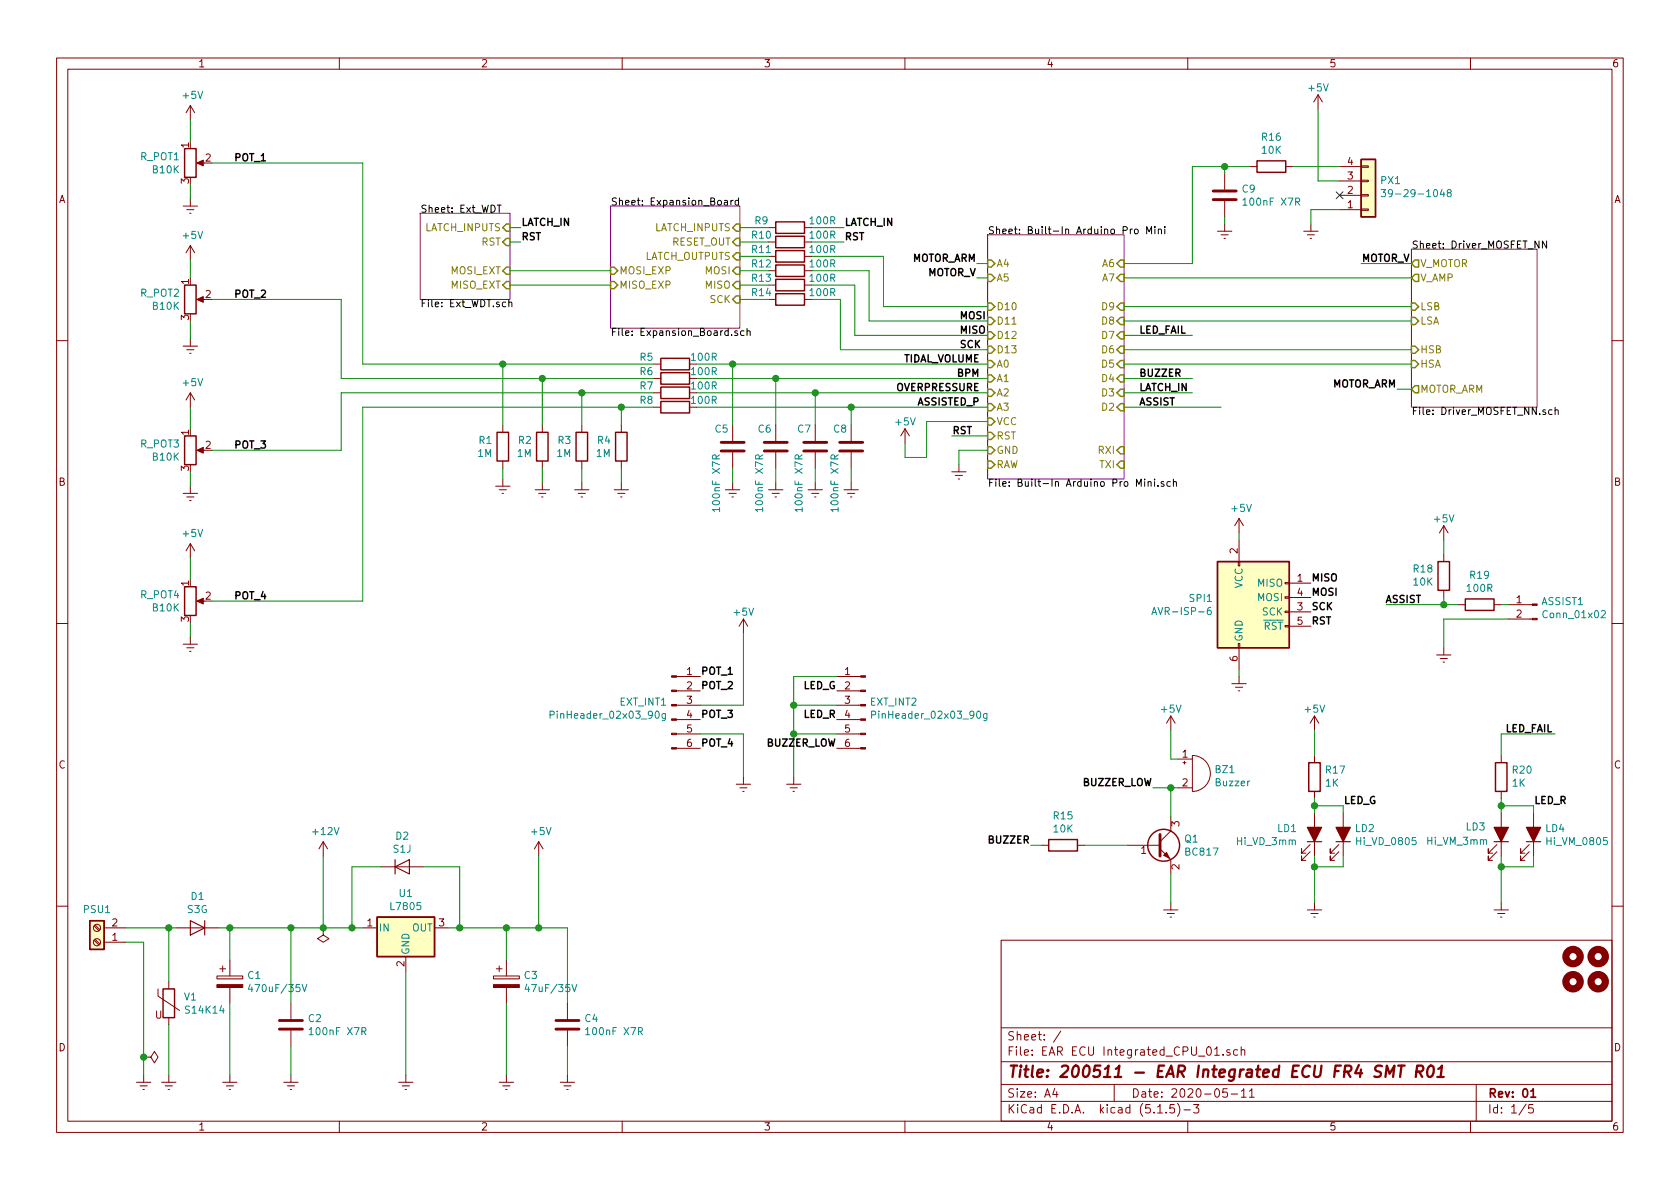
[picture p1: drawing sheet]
EESchema Schematic File Version 4
EELAYER 30 0
EELAYER END
$Descr A4 11693 8268
encoding utf-8
Sheet 1 5
Title "200511 - EAR Integrated ECU FR4 SMT R01"
Date "2020-05-11"
Rev "01"
Comp ""
Comment1 ""
Comment2 ""
Comment3 ""
Comment4 ""
$EndDescr
$Comp
L power:GNDREF #PWR031
U 1 1
P 6675 3225
F 0 "#PWR031" H 6675 2975 50  0001 C CNN
F 1 "GNDREF" H 6680 3052 50  0001 C CNN
F 2 "" H 6675 3225 50  0001 C CNN
F 3 "" H 6675 3225 50  0001 C CNN
	1    6675 3225
	1    0    0    -1  
$EndComp
Wire Wire Line
	6675 3225 6675 3125
$Comp
L Device:R R20
U 1 1
P 10450 5400
F 0 "R20" H 10380 5354 50  0000 R CNN
F 1 "1K" H 10380 5445 50  0000 R CNN
F 2 "Resistor_SMD:R_0805_2012Metric" V 10380 5400 50  0001 C CNN
F 3 "~" H 10450 5400 50  0001 C CNN
	1    10450 5400
	-1   0    0    1   
$EndComp
$Comp
L power:GNDREF #PWR043
U 1 1
P 10450 6275
F 0 "#PWR043" H 10450 6025 50  0001 C CNN
F 1 "GNDREF" H 10455 6102 50  0001 C CNN
F 2 "" H 10450 6275 50  0001 C CNN
F 3 "" H 10450 6275 50  0001 C CNN
	1    10450 6275
	1    0    0    -1  
$EndComp
$Comp
L Device:LED_ALT LD1
U 1 1
P 9150 5800
F 0 "LD1" V 9189 5682 50  0000 R CNN
F 1 "Hi_VD_3mm" V 9098 5682 50  0000 R CNN
F 2 "LED_THT:LED_D3.0mm_Clear" H 9150 5800 50  0001 C CNN
F 3 "~" H 9150 5800 50  0001 C CNN
	1    9150 5800
	0    1    -1   0   
$EndComp
$Comp
L power:GNDREF #PWR039
U 1 1
P 9150 6275
F 0 "#PWR039" H 9150 6025 50  0001 C CNN
F 1 "GNDREF" H 9155 6102 50  0001 C CNN
F 2 "" H 9150 6275 50  0001 C CNN
F 3 "" H 9150 6275 50  0001 C CNN
	1    9150 6275
	1    0    0    -1  
$EndComp
Wire Wire Line
	9150 5650 9150 5600
Wire Wire Line
	9150 6275 9150 6025
Wire Wire Line
	10450 5100 10450 5250
$Comp
L power:+5V #PWR038
U 1 1
P 9150 5075
F 0 "#PWR038" H 9150 4925 50  0001 C CNN
F 1 "+5V" H 9150 5225 50  0000 C CNN
F 2 "" H 9150 5075 50  0001 C CNN
F 3 "" H 9150 5075 50  0001 C CNN
	1    9150 5075
	1    0    0    -1  
$EndComp
Wire Wire Line
	9150 5075 9150 5250
$Comp
L Device:R R16
U 1 1
P 8850 1150
F 0 "R16" V 8643 1150 50  0000 C CNN
F 1 "10K" V 8734 1150 50  0000 C CNN
F 2 "Resistor_SMD:R_0805_2012Metric" V 8780 1150 50  0001 C CNN
F 3 "~" H 8850 1150 50  0001 C CNN
	1    8850 1150
	0    1    1    0   
$EndComp
Wire Wire Line
	8700 1150 8525 1150
$Comp
L power:+5V #PWR040
U 1 1
P 9175 750
F 0 "#PWR040" H 9175 600 50  0001 C CNN
F 1 "+5V" H 9175 900 50  0000 C CNN
F 2 "" H 9175 750 50  0001 C CNN
F 3 "" H 9175 750 50  0001 C CNN
	1    9175 750 
	1    0    0    -1  
$EndComp
$Comp
L power:GNDREF #PWR037
U 1 1
P 9125 1550
F 0 "#PWR037" H 9125 1300 50  0001 C CNN
F 1 "GNDREF" H 9130 1377 50  0001 C CNN
F 2 "" H 9125 1550 50  0001 C CNN
F 3 "" H 9125 1550 50  0001 C CNN
	1    9125 1550
	1    0    0    -1  
$EndComp
$Comp
L Device:Buzzer BZ1
U 1 1
P 8300 5375
F 0 "BZ1" H 8452 5404 50  0000 L CNN
F 1 "Buzzer" H 8452 5313 50  0000 L CNN
F 2 "Buzzer_Beeper:Buzzer_TDK_PS1240P02BT_D12.2mm_H6.5mm" V 8275 5475 50  0001 C CNN
F 3 "~" V 8275 5475 50  0001 C CNN
	1    8300 5375
	1    0    0    -1  
$EndComp
$Comp
L Device:R R15
U 1 1
P 7400 5875
F 0 "R15" V 7193 5875 50  0000 C CNN
F 1 "10K" V 7284 5875 50  0000 C CNN
F 2 "Resistor_SMD:R_0805_2012Metric" V 7330 5875 50  0001 C CNN
F 3 "~" H 7400 5875 50  0001 C CNN
	1    7400 5875
	0    1    1    0   
$EndComp
$Comp
L Transistor_BJT:BC817 Q1
U 1 1
P 8050 5875
F 0 "Q1" H 8241 5921 50  0000 L CNN
F 1 "BC817" H 8241 5830 50  0000 L CNN
F 2 "Package_TO_SOT_SMD:SOT-23" H 8250 5800 50  0001 L CIN
F 3 "http://www.fairchildsemi.com/ds/BC/BC817.pdf" H 8050 5875 50  0001 L CNN
	1    8050 5875
	1    0    0    -1  
$EndComp
$Comp
L power:+5V #PWR032
U 1 1
P 8150 5075
F 0 "#PWR032" H 8150 4925 50  0001 C CNN
F 1 "+5V" H 8150 5225 50  0000 C CNN
F 2 "" H 8150 5075 50  0001 C CNN
F 3 "" H 8150 5075 50  0001 C CNN
	1    8150 5075
	1    0    0    -1  
$EndComp
Wire Wire Line
	8200 5475 8150 5475
Wire Wire Line
	8150 5475 8150 5675
Wire Wire Line
	8200 5275 8150 5275
Wire Wire Line
	8150 5275 8150 5075
$Comp
L power:GNDREF #PWR033
U 1 1
P 8150 6275
F 0 "#PWR033" H 8150 6025 50  0001 C CNN
F 1 "GNDREF" H 8155 6102 50  0001 C CNN
F 2 "" H 8150 6275 50  0001 C CNN
F 3 "" H 8150 6275 50  0001 C CNN
	1    8150 6275
	1    0    0    -1  
$EndComp
Wire Wire Line
	8150 6275 8150 6075
$Comp
L Device:R R9
U 1 1
P 5500 1575
F 0 "R9" V 5450 1375 50  0000 C CNN
F 1 "100R" V 5450 1800 50  0000 C CNN
F 2 "Resistor_SMD:R_0805_2012Metric" V 5430 1575 50  0001 C CNN
F 3 "~" H 5500 1575 50  0001 C CNN
	1    5500 1575
	0    1    1    0   
$EndComp
Wire Wire Line
	5350 1575 5150 1575
Wire Wire Line
	5350 1675 5150 1675
Wire Wire Line
	5150 1775 5350 1775
Wire Wire Line
	5350 1875 5150 1875
Wire Wire Line
	5150 1975 5350 1975
Wire Wire Line
	5350 2075 5150 2075
Wire Wire Line
	5850 2425 5850 2075
Wire Wire Line
	5850 2075 5650 2075
Wire Wire Line
	5650 1975 5950 1975
Wire Wire Line
	5950 1975 5950 2325
Wire Wire Line
	6050 2225 6050 1875
Wire Wire Line
	6050 1875 5650 1875
Wire Wire Line
	5650 1775 6150 1775
Wire Wire Line
	6150 1775 6150 2125
$Comp
L EAR-ECU-Integrated_CPU_01-rescue:AVR-ISP-6-Connector-EAR-ECU-Integrated_CPU_00-rescue SPI1
U 1 1
P 8725 4250
F 0 "SPI1" H 8446 4346 50  0000 R CNN
F 1 "AVR-ISP-6" H 8446 4255 50  0000 R CNN
F 2 "Connector_PinHeader_2.54mm:PinHeader_2x03_P2.54mm_Vertical" V 8475 4300 50  0001 C CNN
F 3 " ~" H 7450 3700 50  0001 C CNN
	1    8725 4250
	1    0    0    -1  
$EndComp
$Comp
L power:+5V #PWR035
U 1 1
P 8625 3700
F 0 "#PWR035" H 8625 3550 50  0001 C CNN
F 1 "+5V" H 8640 3873 50  0000 C CNN
F 2 "" H 8625 3700 50  0001 C CNN
F 3 "" H 8625 3700 50  0001 C CNN
	1    8625 3700
	1    0    0    -1  
$EndComp
$Comp
L power:GNDREF #PWR036
U 1 1
P 8625 4700
F 0 "#PWR036" H 8625 4450 50  0001 C CNN
F 1 "GNDREF" H 8630 4527 50  0001 C CNN
F 2 "" H 8625 4700 50  0001 C CNN
F 3 "" H 8625 4700 50  0001 C CNN
	1    8625 4700
	1    0    0    -1  
$EndComp
$Comp
L Device:R_POT R_POT1
U 1 1
P 1325 1125
F 0 "R_POT1" H 1255 1171 50  0000 R CNN
F 1 "B10K" H 1255 1080 50  0000 R CNN
F 2 "Custom:PDB18_Series_Bourns" H 1325 1125 50  0001 C CNN
F 3 "~" H 1325 1125 50  0001 C CNN
	1    1325 1125
	1    0    0    -1  
$EndComp
$Comp
L Device:R R5
U 1 1
P 4700 2525
F 0 "R5" V 4650 2325 50  0000 C CNN
F 1 "100R" V 4650 2725 50  0000 C CNN
F 2 "Resistor_SMD:R_0805_2012Metric" V 4630 2525 50  0001 C CNN
F 3 "~" H 4700 2525 50  0001 C CNN
	1    4700 2525
	0    1    1    0   
$EndComp
$Comp
L Device:R R1
U 1 1
P 3500 3100
F 0 "R1" H 3431 3146 50  0000 R CNN
F 1 "1M" H 3431 3055 50  0000 R CNN
F 2 "Resistor_SMD:R_0805_2012Metric" V 3430 3100 50  0001 C CNN
F 3 "~" H 3500 3100 50  0001 C CNN
	1    3500 3100
	1    0    0    -1  
$EndComp
$Comp
L power:GNDREF #PWR021
U 1 1
P 4325 3350
F 0 "#PWR021" H 4325 3100 50  0001 C CNN
F 1 "GNDREF" H 4330 3177 50  0001 C CNN
F 2 "" H 4325 3350 50  0001 C CNN
F 3 "" H 4325 3350 50  0001 C CNN
	1    4325 3350
	1    0    0    -1  
$EndComp
$Comp
L power:GNDREF #PWR020
U 1 1
P 4050 3350
F 0 "#PWR020" H 4050 3100 50  0001 C CNN
F 1 "GNDREF" H 4055 3177 50  0001 C CNN
F 2 "" H 4050 3350 50  0001 C CNN
F 3 "" H 4050 3350 50  0001 C CNN
	1    4050 3350
	1    0    0    -1  
$EndComp
$Comp
L power:GNDREF #PWR018
U 1 1
P 3775 3350
F 0 "#PWR018" H 3775 3100 50  0001 C CNN
F 1 "GNDREF" H 3780 3177 50  0001 C CNN
F 2 "" H 3775 3350 50  0001 C CNN
F 3 "" H 3775 3350 50  0001 C CNN
	1    3775 3350
	1    0    0    -1  
$EndComp
$Comp
L power:GNDREF #PWR015
U 1 1
P 3500 3325
F 0 "#PWR015" H 3500 3075 50  0001 C CNN
F 1 "GNDREF" H 3505 3152 50  0001 C CNN
F 2 "" H 3500 3325 50  0001 C CNN
F 3 "" H 3500 3325 50  0001 C CNN
	1    3500 3325
	1    0    0    -1  
$EndComp
Wire Wire Line
	4550 2825 4325 2825
Wire Wire Line
	4325 2825 4325 2950
Wire Wire Line
	3775 2950 3775 2625
Wire Wire Line
	3500 2525 3500 2950
Wire Wire Line
	4050 2725 4050 2950
Wire Wire Line
	4325 3250 4325 3350
Wire Wire Line
	4050 3350 4050 3250
Wire Wire Line
	3775 3250 3775 3350
Wire Wire Line
	3500 3250 3500 3325
$Comp
L power:+5V #PWR03
U 1 1
P 1325 825
F 0 "#PWR03" H 1325 675 50  0001 C CNN
F 1 "+5V" H 1340 998 50  0000 C CNN
F 2 "" H 1325 825 50  0001 C CNN
F 3 "" H 1325 825 50  0001 C CNN
	1    1325 825 
	1    0    0    -1  
$EndComp
$Comp
L power:GNDREF #PWR04
U 1 1
P 1325 1375
F 0 "#PWR04" H 1325 1125 50  0001 C CNN
F 1 "GNDREF" H 1330 1202 50  0001 C CNN
F 2 "" H 1325 1375 50  0001 C CNN
F 3 "" H 1325 1375 50  0001 C CNN
	1    1325 1375
	1    0    0    -1  
$EndComp
$Comp
L Device:R_POT R_POT2
U 1 1
P 1325 2075
F 0 "R_POT2" H 1255 2121 50  0000 R CNN
F 1 "B10K" H 1255 2030 50  0000 R CNN
F 2 "Custom:PDB18_Series_Bourns" H 1325 2075 50  0001 C CNN
F 3 "~" H 1325 2075 50  0001 C CNN
	1    1325 2075
	1    0    0    -1  
$EndComp
$Comp
L power:+5V #PWR05
U 1 1
P 1325 1800
F 0 "#PWR05" H 1325 1650 50  0001 C CNN
F 1 "+5V" H 1340 1973 50  0000 C CNN
F 2 "" H 1325 1800 50  0001 C CNN
F 3 "" H 1325 1800 50  0001 C CNN
	1    1325 1800
	1    0    0    -1  
$EndComp
$Comp
L power:GNDREF #PWR06
U 1 1
P 1325 2350
F 0 "#PWR06" H 1325 2100 50  0001 C CNN
F 1 "GNDREF" H 1330 2177 50  0001 C CNN
F 2 "" H 1325 2350 50  0001 C CNN
F 3 "" H 1325 2350 50  0001 C CNN
	1    1325 2350
	1    0    0    -1  
$EndComp
Wire Wire Line
	1325 2350 1325 2225
Wire Wire Line
	1325 1925 1325 1800
$Comp
L power:+5V #PWR07
U 1 1
P 1325 2825
F 0 "#PWR07" H 1325 2675 50  0001 C CNN
F 1 "+5V" H 1340 2998 50  0000 C CNN
F 2 "" H 1325 2825 50  0001 C CNN
F 3 "" H 1325 2825 50  0001 C CNN
	1    1325 2825
	1    0    0    -1  
$EndComp
$Comp
L power:GNDREF #PWR08
U 1 1
P 1325 3375
F 0 "#PWR08" H 1325 3125 50  0001 C CNN
F 1 "GNDREF" H 1330 3202 50  0001 C CNN
F 2 "" H 1325 3375 50  0001 C CNN
F 3 "" H 1325 3375 50  0001 C CNN
	1    1325 3375
	1    0    0    -1  
$EndComp
$Comp
L Device:R_POT R_POT4
U 1 1
P 1325 4175
F 0 "R_POT4" H 1255 4221 50  0000 R CNN
F 1 "B10K" H 1255 4130 50  0000 R CNN
F 2 "Custom:PDB18_Series_Bourns" H 1325 4175 50  0001 C CNN
F 3 "~" H 1325 4175 50  0001 C CNN
	1    1325 4175
	1    0    0    -1  
$EndComp
$Comp
L power:+5V #PWR09
U 1 1
P 1325 3875
F 0 "#PWR09" H 1325 3725 50  0001 C CNN
F 1 "+5V" H 1340 4048 50  0000 C CNN
F 2 "" H 1325 3875 50  0001 C CNN
F 3 "" H 1325 3875 50  0001 C CNN
	1    1325 3875
	1    0    0    -1  
$EndComp
$Comp
L power:GNDREF #PWR010
U 1 1
P 1325 4425
F 0 "#PWR010" H 1325 4175 50  0001 C CNN
F 1 "GNDREF" H 1330 4252 50  0001 C CNN
F 2 "" H 1325 4425 50  0001 C CNN
F 3 "" H 1325 4425 50  0001 C CNN
	1    1325 4425
	1    0    0    -1  
$EndComp
Connection ~ 4325 2825
$Comp
L Device:C C5
U 1 1
P 5100 3100
F 0 "C5" H 5075 3225 50  0000 R CNN
F 1 "100nF X7R" V 4985 3055 50  0000 R CNN
F 2 "Capacitor_SMD:C_0805_2012Metric" H 5138 2950 50  0001 C CNN
F 3 "~" H 5100 3100 50  0001 C CNN
	1    5100 3100
	1    0    0    -1  
$EndComp
Wire Wire Line
	2525 2825 4325 2825
$Comp
L power:GNDREF #PWR022
U 1 1
P 5100 3350
F 0 "#PWR022" H 5100 3100 50  0001 C CNN
F 1 "GNDREF" H 5105 3177 50  0001 C CNN
F 2 "" H 5100 3350 50  0001 C CNN
F 3 "" H 5100 3350 50  0001 C CNN
	1    5100 3350
	1    0    0    -1  
$EndComp
Wire Wire Line
	5100 2950 5100 2525
Wire Wire Line
	5100 2525 4850 2525
Wire Wire Line
	5100 3250 5100 3350
$Comp
L power:GNDREF #PWR025
U 1 1
P 5400 3350
F 0 "#PWR025" H 5400 3100 50  0001 C CNN
F 1 "GNDREF" H 5405 3177 50  0001 C CNN
F 2 "" H 5400 3350 50  0001 C CNN
F 3 "" H 5400 3350 50  0001 C CNN
	1    5400 3350
	1    0    0    -1  
$EndComp
Wire Wire Line
	5400 3250 5400 3350
$Comp
L power:GNDREF #PWR028
U 1 1
P 5675 3350
F 0 "#PWR028" H 5675 3100 50  0001 C CNN
F 1 "GNDREF" H 5680 3177 50  0001 C CNN
F 2 "" H 5675 3350 50  0001 C CNN
F 3 "" H 5675 3350 50  0001 C CNN
	1    5675 3350
	1    0    0    -1  
$EndComp
Wire Wire Line
	5675 3250 5675 3350
$Comp
L power:GNDREF #PWR029
U 1 1
P 5925 3350
F 0 "#PWR029" H 5925 3100 50  0001 C CNN
F 1 "GNDREF" H 5930 3177 50  0001 C CNN
F 2 "" H 5925 3350 50  0001 C CNN
F 3 "" H 5925 3350 50  0001 C CNN
	1    5925 3350
	1    0    0    -1  
$EndComp
Wire Wire Line
	5925 3250 5925 3350
Wire Wire Line
	4850 2825 5925 2825
Wire Wire Line
	4850 2725 5675 2725
Wire Wire Line
	4850 2625 5400 2625
Wire Wire Line
	5400 2950 5400 2625
$Comp
L Connector:Screw_Terminal_01x02 PSU1
U 1 1
P 675 6550
F 0 "PSU1" H 675 6325 50  0000 C CNN
F 1 "TerminalBlock_Phoenix:TerminalBlock_Phoenix_MKDS-1,5-2_1x02_P5.00mm_Horizontal" H 593 6316 50  0001 C CNN
F 2 "TerminalBlock_Phoenix:TerminalBlock_Phoenix_MKDS-1,5-2-5.08_1x02_P5.08mm_Horizontal" H 675 6550 50  0001 C CNN
F 3 "~" H 675 6550 50  0001 C CNN
	1    675  6550
	-1   0    0    1   
$EndComp
$Comp
L Device:CP C1
U 1 1
P 1600 6825
F 0 "C1" H 1718 6871 50  0000 L CNN
F 1 "470uF/35V" H 1718 6780 50  0000 L CNN
F 2 "Capacitor_THT:CP_Radial_D10.0mm_P5.00mm" H 1638 6675 50  0001 C CNN
F 3 "~" H 1600 6825 50  0001 C CNN
	1    1600 6825
	1    0    0    -1  
$EndComp
$Comp
L Device:C C2
U 1 1
P 2025 7125
F 0 "C2" H 2140 7171 50  0000 L CNN
F 1 "100nF X7R" H 2140 7080 50  0000 L CNN
F 2 "Capacitor_SMD:C_0805_2012Metric" H 2063 6975 50  0001 C CNN
F 3 "~" H 2025 7125 50  0001 C CNN
	1    2025 7125
	1    0    0    -1  
$EndComp
$Comp
L power:GNDREF #PWR011
U 1 1
P 1600 7475
F 0 "#PWR011" H 1600 7225 50  0001 C CNN
F 1 "GNDREF" H 1605 7302 50  0001 C CNN
F 2 "" H 1600 7475 50  0001 C CNN
F 3 "" H 1600 7475 50  0001 C CNN
	1    1600 7475
	1    0    0    -1  
$EndComp
$Comp
L power:GNDREF #PWR012
U 1 1
P 2025 7475
F 0 "#PWR012" H 2025 7225 50  0001 C CNN
F 1 "GNDREF" H 2030 7302 50  0001 C CNN
F 2 "" H 2025 7475 50  0001 C CNN
F 3 "" H 2025 7475 50  0001 C CNN
	1    2025 7475
	1    0    0    -1  
$EndComp
$Comp
L power:GNDREF #PWR01
U 1 1
P 1000 7475
F 0 "#PWR01" H 1000 7225 50  0001 C CNN
F 1 "GNDREF" H 1005 7302 50  0001 C CNN
F 2 "" H 1000 7475 50  0001 C CNN
F 3 "" H 1000 7475 50  0001 C CNN
	1    1000 7475
	1    0    0    -1  
$EndComp
Wire Wire Line
	1000 7475 1000 7350
Wire Wire Line
	1000 6550 875  6550
Wire Wire Line
	1600 6675 1600 6450
Wire Wire Line
	1600 6975 1600 7475
Wire Wire Line
	2025 7475 2025 7275
Wire Wire Line
	2025 6975 2025 6450
Wire Wire Line
	3750 6450 3525 6450
Connection ~ 3750 6450
Wire Wire Line
	3750 5950 3750 6450
$Comp
L power:+5V #PWR017
U 1 1
P 3750 5950
F 0 "#PWR017" H 3750 5800 50  0001 C CNN
F 1 "+5V" H 3765 6123 50  0000 C CNN
F 2 "" H 3750 5950 50  0001 C CNN
F 3 "" H 3750 5950 50  0001 C CNN
	1    3750 5950
	1    0    0    -1  
$EndComp
Wire Wire Line
	2825 7475 2825 6750
$Comp
L power:GNDREF #PWR014
U 1 1
P 2825 7475
F 0 "#PWR014" H 2825 7225 50  0001 C CNN
F 1 "GNDREF" H 2830 7302 50  0001 C CNN
F 2 "" H 2825 7475 50  0001 C CNN
F 3 "" H 2825 7475 50  0001 C CNN
	1    2825 7475
	1    0    0    -1  
$EndComp
Wire Wire Line
	3950 7275 3950 7475
Wire Wire Line
	3525 6975 3525 7475
Wire Wire Line
	2450 6025 2650 6025
Wire Wire Line
	2450 6450 2525 6450
Connection ~ 2450 6450
Wire Wire Line
	2450 6025 2450 6450
Wire Wire Line
	3200 6450 3125 6450
Connection ~ 3200 6450
Wire Wire Line
	3200 6450 3200 6025
Wire Wire Line
	3525 6450 3200 6450
Connection ~ 3525 6450
Wire Wire Line
	3525 6675 3525 6450
Wire Wire Line
	3950 6450 3750 6450
Wire Wire Line
	3950 6975 3950 6450
$Comp
L power:GNDREF #PWR019
U 1 1
P 3950 7475
F 0 "#PWR019" H 3950 7225 50  0001 C CNN
F 1 "GNDREF" H 3955 7302 50  0001 C CNN
F 2 "" H 3950 7475 50  0001 C CNN
F 3 "" H 3950 7475 50  0001 C CNN
	1    3950 7475
	1    0    0    -1  
$EndComp
$Comp
L power:GNDREF #PWR016
U 1 1
P 3525 7475
F 0 "#PWR016" H 3525 7225 50  0001 C CNN
F 1 "GNDREF" H 3530 7302 50  0001 C CNN
F 2 "" H 3525 7475 50  0001 C CNN
F 3 "" H 3525 7475 50  0001 C CNN
	1    3525 7475
	1    0    0    -1  
$EndComp
$Comp
L Device:C C4
U 1 1
P 3950 7125
F 0 "C4" H 4065 7171 50  0000 L CNN
F 1 "100nF X7R" H 4065 7080 50  0000 L CNN
F 2 "Capacitor_SMD:C_0805_2012Metric" H 3988 6975 50  0001 C CNN
F 3 "~" H 3950 7125 50  0001 C CNN
	1    3950 7125
	1    0    0    -1  
$EndComp
$Comp
L Device:CP C3
U 1 1
P 3525 6825
F 0 "C3" H 3643 6871 50  0000 L CNN
F 1 "47uF/35V" H 3643 6780 50  0000 L CNN
F 2 "Capacitor_THT:CP_Radial_D5.0mm_P2.50mm" H 3563 6675 50  0001 C CNN
F 3 "~" H 3525 6825 50  0001 C CNN
	1    3525 6825
	1    0    0    -1  
$EndComp
$Comp
L Regulator_Linear:L7805 U1
U 1 1
P 2825 6450
F 0 "U1" H 2825 6692 50  0000 C CNN
F 1 "L7805" H 2825 6601 50  0000 C CNN
F 2 "Custom:TO-263-3_Hybrid_TO-220_Tab_Dw" H 2850 6300 50  0001 L CIN
F 3 "http://www.st.com/content/ccc/resource/technical/document/datasheet/41/4f/b3/b0/12/d4/47/88/CD00000444.pdf/files/CD00000444.pdf/jcr:content/translations/en.CD00000444.pdf" H 2825 6400 50  0001 C CNN
	1    2825 6450
	1    0    0    -1  
$EndComp
$Comp
L power:+12V #PWR013
U 1 1
P 2250 5950
F 0 "#PWR013" H 2250 5800 50  0001 C CNN
F 1 "+12V" H 2265 6123 50  0000 C CNN
F 2 "" H 2250 5950 50  0001 C CNN
F 3 "" H 2250 5950 50  0001 C CNN
	1    2250 5950
	1    0    0    -1  
$EndComp
Wire Wire Line
	2025 6450 2250 6450
Connection ~ 2250 6450
Wire Wire Line
	2250 5950 2250 6450
$Comp
L power:PWR_FLAG #FLG?
U 1 1
P 2250 6450
AR Path="/5E9F6A7F/5EE7A435" Ref="#FLG?"  Part="1" 
AR Path="/5EE7A435" Ref="#FLG02"  Part="1" 
F 0 "#FLG02" H 2250 6525 50  0001 C CNN
F 1 "PWR_FLAG" H 2250 6623 50  0001 C CNN
F 2 "" H 2250 6450 50  0001 C CNN
F 3 "~" H 2250 6450 50  0001 C CNN
	1    2250 6450
	-1   0    0    1   
$EndComp
$Comp
L power:PWR_FLAG #FLG?
U 1 1
P 1000 7350
AR Path="/5E9F6A7F/5EE7B6C2" Ref="#FLG?"  Part="1" 
AR Path="/5EE7B6C2" Ref="#FLG01"  Part="1" 
F 0 "#FLG01" H 1000 7425 50  0001 C CNN
F 1 "PWR_FLAG" H 1000 7523 50  0001 C CNN
F 2 "" H 1000 7350 50  0001 C CNN
F 3 "~" H 1000 7350 50  0001 C CNN
	1    1000 7350
	0    1    1    0   
$EndComp
Connection ~ 1000 7350
Wire Wire Line
	1000 7350 1000 6550
$Comp
L Mechanical:MountingHole H?
U 1 1
P 11125 6650
AR Path="/5E9F6A7F/5EE9F2A3" Ref="H?"  Part="1" 
AR Path="/5EE9F2A3" Ref="H3"  Part="1" 
F 0 "H3" H 11225 6696 50  0001 L CNN
F 1 "MountingHole" H 11225 6605 50  0001 L CNN
F 2 "MountingHole:MountingHole_3.5mm_Pad_Via" H 11125 6650 50  0001 C CNN
F 3 "~" H 11125 6650 50  0001 C CNN
	1    11125 6650
	1    0    0    -1  
$EndComp
Wire Wire Line
	2250 6450 2450 6450
Wire Wire Line
	1600 6450 2025 6450
Connection ~ 1600 6450
Connection ~ 2025 6450
Wire Wire Line
	1525 6450 1600 6450
$Comp
L power:+5V #PWR030
U 1 1
P 6300 3075
F 0 "#PWR030" H 6300 2925 50  0001 C CNN
F 1 "+5V" H 6300 3225 50  0000 C CNN
F 2 "" H 6300 3075 50  0001 C CNN
F 3 "" H 6300 3075 50  0001 C CNN
	1    6300 3075
	1    0    0    -1  
$EndComp
Wire Wire Line
	6300 3075 6300 3175
Wire Wire Line
	6300 3175 6450 3175
Wire Wire Line
	6450 3175 6450 2925
$Comp
L Mechanical:MountingHole H?
U 1 1
P 11125 6825
AR Path="/5E9F6A7F/5EB80C29" Ref="H?"  Part="1" 
AR Path="/5EB80C29" Ref="H4"  Part="1" 
F 0 "H4" H 11225 6871 50  0001 L CNN
F 1 "MountingHole" H 11225 6780 50  0001 L CNN
F 2 "MountingHole:MountingHole_3.5mm_Pad_Via" H 11125 6825 50  0001 C CNN
F 3 "~" H 11125 6825 50  0001 C CNN
	1    11125 6825
	1    0    0    -1  
$EndComp
$Comp
L Mechanical:MountingHole H?
U 1 1
P 10950 6650
AR Path="/5E9F6A7F/5EB80EDC" Ref="H?"  Part="1" 
AR Path="/5EB80EDC" Ref="H1"  Part="1" 
F 0 "H1" H 11050 6696 50  0001 L CNN
F 1 "MountingHole" H 11050 6605 50  0001 L CNN
F 2 "MountingHole:MountingHole_3.5mm_Pad_Via" H 10950 6650 50  0001 C CNN
F 3 "~" H 10950 6650 50  0001 C CNN
	1    10950 6650
	1    0    0    -1  
$EndComp
$Comp
L Mechanical:MountingHole H?
U 1 1
P 10950 6825
AR Path="/5E9F6A7F/5EB813A7" Ref="H?"  Part="1" 
AR Path="/5EB813A7" Ref="H2"  Part="1" 
F 0 "H2" H 11050 6871 50  0001 L CNN
F 1 "MountingHole" H 11050 6780 50  0001 L CNN
F 2 "MountingHole:MountingHole_3.5mm_Pad_Via" H 10950 6825 50  0001 C CNN
F 3 "~" H 10950 6825 50  0001 C CNN
	1    10950 6825
	1    0    0    -1  
$EndComp
Text Label 6675 2425 0    50   ~ 10
SCK
Text Label 6675 2325 0    50   ~ 10
MISO
Text Label 6675 2225 0    50   ~ 10
MOSI
Text Label 6625 3025 0    50   ~ 10
RST
Text Label 7925 2325 0    50   ~ 10
LED_FAIL
Text Label 7925 2625 0    50   ~ 10
BUZZER
Text Label 7925 2725 0    50   ~ 10
LATCH_IN
Wire Wire Line
	7175 5875 7250 5875
Text Label 7175 5875 2    50   ~ 10
BUZZER
Text Label 10475 5100 0    50   ~ 10
LED_FAIL
Wire Wire Line
	10450 5100 10825 5100
Text Label 5875 1675 0    50   ~ 10
RST
Text Label 5875 1575 0    50   ~ 10
LATCH_IN
Wire Wire Line
	5675 2950 5675 2725
Wire Wire Line
	5925 2950 5925 2825
Wire Wire Line
	1325 3875 1325 4025
Wire Wire Line
	1325 4325 1325 4425
Wire Wire Line
	2525 2825 2525 4175
Wire Wire Line
	1475 4175 2525 4175
$Comp
L Device:R_POT R_POT3
U 1 1
P 1325 3125
F 0 "R_POT3" H 1255 3171 50  0000 R CNN
F 1 "B10K" H 1255 3080 50  0000 R CNN
F 2 "Custom:PDB18_Series_Bourns" H 1325 3125 50  0001 C CNN
F 3 "~" H 1325 3125 50  0001 C CNN
	1    1325 3125
	1    0    0    -1  
$EndComp
Wire Wire Line
	1325 1275 1325 1375
Wire Wire Line
	1325 825  1325 975 
Wire Wire Line
	1475 2075 2375 2075
Wire Wire Line
	2375 2075 2375 2625
Wire Wire Line
	2375 2625 3775 2625
Wire Wire Line
	2375 2725 2375 3125
Wire Wire Line
	2375 3125 1475 3125
Wire Wire Line
	1325 2825 1325 2975
Wire Wire Line
	1325 3275 1325 3375
Text Label 1625 1125 0    50   ~ 10
POT_1
Text Label 1625 2075 0    50   ~ 10
POT_2
Text Label 1625 3125 0    50   ~ 10
POT_3
Text Label 1625 4175 0    50   ~ 10
POT_4
Text Label 4875 4800 0    50   ~ 10
POT_2
Text Label 4875 5000 0    50   ~ 10
POT_3
Text Label 4875 5200 0    50   ~ 10
POT_4
Wire Wire Line
	9325 1450 9125 1450
Wire Wire Line
	9125 1450 9125 1550
Wire Wire Line
	9175 750  9175 1250
Wire Wire Line
	9175 1250 9325 1250
NoConn ~ 9325 1350
Wire Wire Line
	9000 1150 9325 1150
$Comp
L Device:C C9
U 1 1
P 8525 1350
F 0 "C9" H 8640 1396 50  0000 L CNN
F 1 "100nF X7R" H 8640 1305 50  0000 L CNN
F 2 "Capacitor_SMD:C_0805_2012Metric" H 8563 1200 50  0001 C CNN
F 3 "~" H 8525 1350 50  0001 C CNN
	1    8525 1350
	1    0    0    -1  
$EndComp
Wire Wire Line
	8525 1200 8525 1150
Connection ~ 8525 1150
Wire Wire Line
	8525 1150 8300 1150
$Comp
L power:GNDREF #PWR034
U 1 1
P 8525 1550
F 0 "#PWR034" H 8525 1300 50  0001 C CNN
F 1 "GNDREF" H 8530 1377 50  0001 C CNN
F 2 "" H 8525 1550 50  0001 C CNN
F 3 "" H 8525 1550 50  0001 C CNN
	1    8525 1550
	1    0    0    -1  
$EndComp
Wire Wire Line
	8525 1550 8525 1500
$Comp
L power:GNDREF #PWR042
U 1 1
P 10050 4500
F 0 "#PWR042" H 10050 4250 50  0001 C CNN
F 1 "GNDREF" H 10055 4327 50  0001 C CNN
F 2 "" H 10050 4500 50  0001 C CNN
F 3 "" H 10050 4500 50  0001 C CNN
	1    10050 4500
	-1   0    0    -1  
$EndComp
Wire Wire Line
	10050 4500 10050 4300
$Comp
L Device:R R18
U 1 1
P 10050 4000
F 0 "R18" H 9981 3954 50  0000 R CNN
F 1 "10K" H 9981 4045 50  0000 R CNN
F 2 "Resistor_SMD:R_0805_2012Metric" V 9980 4000 50  0001 C CNN
F 3 "~" H 10050 4000 50  0001 C CNN
	1    10050 4000
	1    0    0    1   
$EndComp
$Comp
L power:+5V #PWR041
U 1 1
P 10050 3750
F 0 "#PWR041" H 10050 3600 50  0001 C CNN
F 1 "+5V" H 10050 3900 50  0000 C CNN
F 2 "" H 10050 3750 50  0001 C CNN
F 3 "" H 10050 3750 50  0001 C CNN
	1    10050 3750
	-1   0    0    -1  
$EndComp
$Comp
L Device:R R19
U 1 1
P 10300 4200
F 0 "R19" V 10093 4200 50  0000 C CNN
F 1 "100R" V 10184 4200 50  0000 C CNN
F 2 "Resistor_SMD:R_0805_2012Metric" V 10230 4200 50  0001 C CNN
F 3 "~" H 10300 4200 50  0001 C CNN
	1    10300 4200
	0    -1   1    0   
$EndComp
Wire Wire Line
	10450 4200 10500 4200
Wire Wire Line
	10150 4200 10050 4200
Wire Wire Line
	10050 4200 10050 4150
Wire Wire Line
	10050 3750 10050 3850
Wire Wire Line
	10050 4200 9650 4200
Connection ~ 10050 4200
Wire Wire Line
	10500 4300 10050 4300
Text Label 7925 2825 0    50   ~ 10
ASSIST
Text Label 9900 4200 2    50   ~ 10
ASSIST
$Sheet
S 9825 1725 875  1100
U 5E9F6A7F
F0 "Driver_MOSFET_NN" 50
F1 "Driver_MOSFET_NN.sch" 50
F2 "HSA" I L 9825 2525 50 
F3 "LSA" I L 9825 2225 50 
F4 "HSB" I L 9825 2425 50 
F5 "LSB" I L 9825 2125 50 
F6 "V_AMP" O L 9825 1925 50 
F7 "V_MOTOR" O L 9825 1825 50 
F8 "MOTOR_ARM" O L 9825 2700 50 
$EndSheet
Wire Wire Line
	7825 1825 8300 1825
Wire Wire Line
	9825 2125 7825 2125
Wire Wire Line
	7825 2525 9825 2525
Wire Wire Line
	7825 2225 9825 2225
Wire Wire Line
	7825 2325 8300 2325
Wire Wire Line
	7825 2425 9825 2425
Wire Wire Line
	7825 2625 8300 2625
Wire Wire Line
	7825 2725 8300 2725
Wire Wire Line
	7825 2825 8500 2825
Wire Wire Line
	6675 3125 6875 3125
Wire Wire Line
	6875 3025 6625 3025
Wire Wire Line
	6875 2925 6450 2925
Wire Wire Line
	6875 2825 5925 2825
Connection ~ 5925 2825
Wire Wire Line
	5675 2725 6875 2725
Connection ~ 5675 2725
Wire Wire Line
	6875 2625 5400 2625
Connection ~ 5400 2625
Wire Wire Line
	6875 2525 5100 2525
Connection ~ 5100 2525
Wire Wire Line
	5850 2425 6875 2425
Wire Wire Line
	6050 2225 6875 2225
Wire Wire Line
	5950 2325 6875 2325
Wire Wire Line
	6150 2125 6875 2125
Wire Wire Line
	7825 1925 9825 1925
Text Label 9475 1825 0    50   ~ 10
MOTOR_V
Wire Wire Line
	9475 1825 9825 1825
Text Label 6800 1925 2    50   ~ 10
MOTOR_V
$Sheet
S 2925 1475 625  600 
U 5F36C4C1
F0 "Ext_WDT" 50
F1 "Ext_WDT.sch" 50
F2 "MISO_EXT" I R 3550 1975 50 
F3 "MOSI_EXT" I R 3550 1875 50 
F4 "RST" I R 3550 1675 50 
F5 "LATCH_INPUTS" I R 3550 1575 50 
$EndSheet
Text Label 9125 4050 0    50   ~ 10
MISO
Text Label 9125 4150 0    50   ~ 10
MOSI
Text Label 9125 4250 0    50   ~ 10
SCK
Text Label 9125 4350 0    50   ~ 10
RST
Wire Wire Line
	8625 4700 8625 4650
Wire Wire Line
	8625 3700 8625 3750
$Comp
L Diode:1N4007 D2
U 1 1
P 2800 6025
F 0 "D2" H 2800 6241 50  0000 C CNN
F 1 "S1J" H 2800 6150 50  0000 C CNN
F 2 "Diode_SMD:D_SMA" H 2800 5850 50  0001 C CNN
F 3 "" H 2800 6025 50  0001 C CNN
	1    2800 6025
	1    0    0    -1  
$EndComp
Wire Wire Line
	3200 6025 2950 6025
Text Label 6825 2525 2    50   ~ 10
TIDAL_VOLUME
Text Label 6825 2625 2    50   ~ 10
BPM
Text Label 6825 2725 2    50   ~ 10
OVERPRESSURE
Text Label 6825 2825 2    50   ~ 10
ASSISTED_P
$Sheet
S 6875 1625 950  1700
U 5E9BEB9C
F0 "Built-In Arduino Pro Mini" 50
F1 "Built-In Arduino Pro Mini.sch" 50
F2 "RST" I L 6875 3025 50 
F3 "GND" I L 6875 3125 50 
F4 "RAW" I L 6875 3225 50 
F5 "D9" I R 7825 2125 50 
F6 "D8" I R 7825 2225 50 
F7 "D7" I R 7825 2325 50 
F8 "D6" I R 7825 2425 50 
F9 "D5" I R 7825 2525 50 
F10 "D4" I R 7825 2625 50 
F11 "D3" I R 7825 2725 50 
F12 "D2" I R 7825 2825 50 
F13 "RXI" I R 7825 3125 50 
F14 "TXI" I R 7825 3225 50 
F15 "A6" I R 7825 1825 50 
F16 "A7" I R 7825 1925 50 
F17 "VCC" I L 6875 2925 50 
F18 "A3" I L 6875 2825 50 
F19 "A2" I L 6875 2725 50 
F20 "A1" I L 6875 2625 50 
F21 "A0" I L 6875 2525 50 
F22 "D13" I L 6875 2425 50 
F23 "D12" I L 6875 2325 50 
F24 "D11" I L 6875 2225 50 
F25 "D10" I L 6875 2125 50 
F26 "A5" I L 6875 1925 50 
F27 "A4" I L 6875 1825 50 
$EndSheet
Wire Wire Line
	2525 2525 2525 1125
Wire Wire Line
	2525 2525 3500 2525
Wire Wire Line
	1475 1125 2525 1125
$Comp
L Device:Varistor V1
U 1 1
P 1175 6975
F 0 "V1" H 1278 7021 50  0000 L CNN
F 1 "S14K14" H 1278 6930 50  0000 L CNN
F 2 "Varistor:RV_Disc_D12mm_W3.9mm_P7.5mm" V 1105 6975 50  0001 C CNN
F 3 "~" H 1175 6975 50  0001 C CNN
	1    1175 6975
	1    0    0    -1  
$EndComp
Wire Wire Line
	1175 6825 1175 6450
Wire Wire Line
	875  6450 1175 6450
Wire Wire Line
	1225 6450 1175 6450
Connection ~ 1175 6450
$Comp
L power:GNDREF #PWR02
U 1 1
P 1175 7475
F 0 "#PWR02" H 1175 7225 50  0001 C CNN
F 1 "GNDREF" H 1180 7302 50  0001 C CNN
F 2 "" H 1175 7475 50  0001 C CNN
F 3 "" H 1175 7475 50  0001 C CNN
	1    1175 7475
	1    0    0    -1  
$EndComp
Wire Wire Line
	1175 7475 1175 7125
$Comp
L Diode:1N4007 D1
U 1 1
P 1375 6450
F 0 "D1" H 1375 6234 50  0000 C CNN
F 1 "S3G" H 1375 6325 50  0000 C CNN
F 2 "Diode_SMD:D_SMC" H 1375 6275 50  0001 C CNN
F 3 "http://www.vishay.com/docs/88503/1n4001.pdf" H 1375 6450 50  0001 C CNN
	1    1375 6450
	-1   0    0    1   
$EndComp
Wire Wire Line
	4250 1875 3550 1875
Wire Wire Line
	3550 1975 4250 1975
Wire Wire Line
	3550 1675 3625 1675
Wire Wire Line
	3550 1575 3625 1575
Text Label 3625 1575 0    50   ~ 10
LATCH_IN
Text Label 3625 1675 0    50   ~ 10
RST
Wire Wire Line
	5650 1575 5875 1575
Text Label 6800 1825 2    50   ~ 10
MOTOR_ARM
Wire Wire Line
	6800 1825 6875 1825
Wire Wire Line
	6800 1925 6875 1925
Text Label 9725 2700 2    50   ~ 10
MOTOR_ARM
Wire Wire Line
	9725 2700 9825 2700
$Comp
L Connector:Conn_01x06_Male EXT_INT2
U 1 1
P 6025 4900
F 0 "EXT_INT2" H 5997 4924 50  0000 R CNN
F 1 "PinHeader_02x03_90g" H 5997 4833 50  0000 R CNN
F 2 "Connector_PinHeader_2.54mm:PinHeader_2x03_P2.54mm_Horizontal" H 6025 4900 50  0001 C CNN
F 3 "~" H 6025 4900 50  0001 C CNN
	1    6025 4900
	-1   0    0    -1  
$EndComp
Wire Wire Line
	8150 5475 8025 5475
Connection ~ 8150 5475
Text Label 8025 5475 2    50   ~ 10
BUZZER_LOW
Text Label 5825 5200 2    50   ~ 10
BUZZER_LOW
$Comp
L power:GNDREF #PWR024
U 1 1
P 5175 5400
F 0 "#PWR024" H 5175 5150 50  0001 C CNN
F 1 "GNDREF" H 5180 5227 50  0001 C CNN
F 2 "" H 5175 5400 50  0001 C CNN
F 3 "" H 5175 5400 50  0001 C CNN
	1    5175 5400
	1    0    0    -1  
$EndComp
$Comp
L power:+5V #PWR023
U 1 1
P 5175 4400
F 0 "#PWR023" H 5175 4250 50  0001 C CNN
F 1 "+5V" H 5175 4550 50  0000 C CNN
F 2 "" H 5175 4400 50  0001 C CNN
F 3 "" H 5175 4400 50  0001 C CNN
	1    5175 4400
	1    0    0    -1  
$EndComp
$Comp
L power:GNDREF #PWR027
U 1 1
P 5525 5400
F 0 "#PWR027" H 5525 5150 50  0001 C CNN
F 1 "GNDREF" H 5530 5227 50  0001 C CNN
F 2 "" H 5525 5400 50  0001 C CNN
F 3 "" H 5525 5400 50  0001 C CNN
	1    5525 5400
	-1   0    0    -1  
$EndComp
$Comp
L Device:LED_ALT LD2
U 1 1
P 9350 5800
F 0 "LD2" V 9389 5879 50  0000 L CNN
F 1 "Hi_VD_0805" V 9298 5879 50  0000 L CNN
F 2 "LED_SMD:LED_0805_2012Metric" H 9350 5800 50  0001 C CNN
F 3 "~" H 9350 5800 50  0001 C CNN
	1    9350 5800
	0    1    -1   0   
$EndComp
Wire Wire Line
	9350 5650 9350 5600
Wire Wire Line
	9350 5600 9150 5600
Connection ~ 9150 5600
Wire Wire Line
	9150 5600 9150 5550
Wire Wire Line
	9350 5950 9350 6025
Wire Wire Line
	9350 6025 9150 6025
Connection ~ 9150 6025
Wire Wire Line
	9150 6025 9150 5950
Wire Wire Line
	10450 6275 10450 6025
Wire Wire Line
	10450 5650 10450 5600
$Comp
L Device:LED_ALT LD3
U 1 1
P 10450 5800
F 0 "LD3" V 10500 5550 50  0000 L CNN
F 1 "Hi_VM_3mm" V 10400 5275 50  0000 L CNN
F 2 "LED_THT:LED_D3.0mm_Clear" H 10450 5800 50  0001 C CNN
F 3 "~" H 10450 5800 50  0001 C CNN
	1    10450 5800
	0    1    -1   0   
$EndComp
$Comp
L Device:LED_ALT LD4
U 1 1
P 10675 5800
F 0 "LD4" V 10714 5879 50  0000 L CNN
F 1 "Hi_VM_0805" V 10623 5879 50  0000 L CNN
F 2 "LED_SMD:LED_0805_2012Metric" H 10675 5800 50  0001 C CNN
F 3 "~" H 10675 5800 50  0001 C CNN
	1    10675 5800
	0    1    -1   0   
$EndComp
Wire Wire Line
	10675 5650 10675 5600
Wire Wire Line
	10675 5600 10450 5600
Connection ~ 10450 5600
Wire Wire Line
	10450 5600 10450 5550
Wire Wire Line
	10675 5950 10675 6025
Wire Wire Line
	10675 6025 10450 6025
Connection ~ 10450 6025
Wire Wire Line
	10450 6025 10450 5950
$Comp
L Connector_Generic:Conn_01x04 PX1
U 1 1
P 9525 1350
F 0 "PX1" H 9605 1250 50  0000 L CNN
F 1 "39-29-1048" H 9605 1341 50  0000 L CNN
F 2 "Custom:MOLEX-39-29-1048" H 9525 1350 50  0001 C CNN
F 3 "~" H 9525 1350 50  0001 C CNN
	1    9525 1350
	1    0    0    1   
$EndComp
Wire Wire Line
	8300 1150 8300 1825
$Comp
L Connector:Conn_01x06_Male EXT_INT1
U 1 1
P 4675 4900
F 0 "EXT_INT1" H 4647 4924 50  0000 R CNN
F 1 "PinHeader_02x03_90g" H 4647 4833 50  0000 R CNN
F 2 "Connector_PinHeader_2.54mm:PinHeader_2x03_P2.54mm_Horizontal" H 4675 4900 50  0001 C CNN
F 3 "~" H 4675 4900 50  0001 C CNN
	1    4675 4900
	1    0    0    -1  
$EndComp
Text Label 4875 4700 0    50   ~ 10
POT_1
Wire Wire Line
	5825 5100 5525 5100
Wire Wire Line
	7550 5875 7850 5875
$Sheet
S 4250 1425 900  850 
U 5EA51ADB
F0 "Expansion_Board" 50
F1 "Expansion_Board.sch" 50
F2 "LATCH_INPUTS" I R 5150 1575 50 
F3 "RESET_OUT" I R 5150 1675 50 
F4 "LATCH_OUTPUTS" I R 5150 1775 50 
F5 "MOSI" I R 5150 1875 50 
F6 "MISO" I R 5150 1975 50 
F7 "SCK" I R 5150 2075 50 
F8 "MISO_EXP" I L 4250 1975 50 
F9 "MOSI_EXP" I L 4250 1875 50 
$EndSheet
Connection ~ 4050 2725
Wire Wire Line
	4050 2725 2375 2725
Wire Wire Line
	4050 2725 4550 2725
Connection ~ 3775 2625
Wire Wire Line
	3775 2625 4550 2625
Connection ~ 3500 2525
Wire Wire Line
	3500 2525 4550 2525
$Comp
L Device:R R2
U 1 1
P 3775 3100
F 0 "R2" H 3706 3146 50  0000 R CNN
F 1 "1M" H 3706 3055 50  0000 R CNN
F 2 "Resistor_SMD:R_0805_2012Metric" V 3705 3100 50  0001 C CNN
F 3 "~" H 3775 3100 50  0001 C CNN
	1    3775 3100
	1    0    0    -1  
$EndComp
$Comp
L Device:R R3
U 1 1
P 4050 3100
F 0 "R3" H 3981 3146 50  0000 R CNN
F 1 "1M" H 3981 3055 50  0000 R CNN
F 2 "Resistor_SMD:R_0805_2012Metric" V 3980 3100 50  0001 C CNN
F 3 "~" H 4050 3100 50  0001 C CNN
	1    4050 3100
	1    0    0    -1  
$EndComp
$Comp
L Device:R R4
U 1 1
P 4325 3100
F 0 "R4" H 4256 3146 50  0000 R CNN
F 1 "1M" H 4256 3055 50  0000 R CNN
F 2 "Resistor_SMD:R_0805_2012Metric" V 4255 3100 50  0001 C CNN
F 3 "~" H 4325 3100 50  0001 C CNN
	1    4325 3100
	1    0    0    -1  
$EndComp
$Comp
L Device:C C6
U 1 1
P 5400 3100
F 0 "C6" H 5375 3225 50  0000 R CNN
F 1 "100nF X7R" V 5285 3055 50  0000 R CNN
F 2 "Capacitor_SMD:C_0805_2012Metric" H 5438 2950 50  0001 C CNN
F 3 "~" H 5400 3100 50  0001 C CNN
	1    5400 3100
	1    0    0    -1  
$EndComp
$Comp
L Device:C C7
U 1 1
P 5675 3100
F 0 "C7" H 5650 3225 50  0000 R CNN
F 1 "100nF X7R" V 5560 3055 50  0000 R CNN
F 2 "Capacitor_SMD:C_0805_2012Metric" H 5713 2950 50  0001 C CNN
F 3 "~" H 5675 3100 50  0001 C CNN
	1    5675 3100
	1    0    0    -1  
$EndComp
$Comp
L Device:C C8
U 1 1
P 5925 3100
F 0 "C8" H 5900 3225 50  0000 R CNN
F 1 "100nF X7R" V 5810 3055 50  0000 R CNN
F 2 "Capacitor_SMD:C_0805_2012Metric" H 5963 2950 50  0001 C CNN
F 3 "~" H 5925 3100 50  0001 C CNN
	1    5925 3100
	1    0    0    -1  
$EndComp
Wire Wire Line
	5650 1675 5875 1675
$Comp
L Device:R R10
U 1 1
P 5500 1675
F 0 "R10" V 5450 1475 50  0000 C CNN
F 1 "100R" V 5450 1900 50  0000 C CNN
F 2 "Resistor_SMD:R_0805_2012Metric" V 5430 1675 50  0001 C CNN
F 3 "~" H 5500 1675 50  0001 C CNN
	1    5500 1675
	0    1    1    0   
$EndComp
$Comp
L Device:R R11
U 1 1
P 5500 1775
F 0 "R11" V 5450 1575 50  0000 C CNN
F 1 "100R" V 5450 2000 50  0000 C CNN
F 2 "Resistor_SMD:R_0805_2012Metric" V 5430 1775 50  0001 C CNN
F 3 "~" H 5500 1775 50  0001 C CNN
	1    5500 1775
	0    1    1    0   
$EndComp
$Comp
L Device:R R12
U 1 1
P 5500 1875
F 0 "R12" V 5450 1675 50  0000 C CNN
F 1 "100R" V 5450 2100 50  0000 C CNN
F 2 "Resistor_SMD:R_0805_2012Metric" V 5430 1875 50  0001 C CNN
F 3 "~" H 5500 1875 50  0001 C CNN
	1    5500 1875
	0    1    1    0   
$EndComp
$Comp
L Device:R R13
U 1 1
P 5500 1975
F 0 "R13" V 5450 1775 50  0000 C CNN
F 1 "100R" V 5450 2200 50  0000 C CNN
F 2 "Resistor_SMD:R_0805_2012Metric" V 5430 1975 50  0001 C CNN
F 3 "~" H 5500 1975 50  0001 C CNN
	1    5500 1975
	0    1    1    0   
$EndComp
$Comp
L Device:R R14
U 1 1
P 5500 2075
F 0 "R14" V 5450 1875 50  0000 C CNN
F 1 "100R" V 5450 2300 50  0000 C CNN
F 2 "Resistor_SMD:R_0805_2012Metric" V 5430 2075 50  0001 C CNN
F 3 "~" H 5500 2075 50  0001 C CNN
	1    5500 2075
	0    1    1    0   
$EndComp
$Comp
L Device:R R17
U 1 1
P 9150 5400
F 0 "R17" H 9080 5354 50  0000 R CNN
F 1 "1K" H 9080 5445 50  0000 R CNN
F 2 "Resistor_SMD:R_0805_2012Metric" V 9080 5400 50  0001 C CNN
F 3 "~" H 9150 5400 50  0001 C CNN
	1    9150 5400
	-1   0    0    1   
$EndComp
$Comp
L Device:R R6
U 1 1
P 4700 2625
F 0 "R6" V 4650 2425 50  0000 C CNN
F 1 "100R" V 4650 2825 50  0000 C CNN
F 2 "Resistor_SMD:R_0805_2012Metric" V 4630 2625 50  0001 C CNN
F 3 "~" H 4700 2625 50  0001 C CNN
	1    4700 2625
	0    1    1    0   
$EndComp
$Comp
L Device:R R7
U 1 1
P 4700 2725
F 0 "R7" V 4650 2525 50  0000 C CNN
F 1 "100R" V 4650 2925 50  0000 C CNN
F 2 "Resistor_SMD:R_0805_2012Metric" V 4630 2725 50  0001 C CNN
F 3 "~" H 4700 2725 50  0001 C CNN
	1    4700 2725
	0    1    1    0   
$EndComp
$Comp
L Device:R R8
U 1 1
P 4700 2825
F 0 "R8" V 4650 2625 50  0000 C CNN
F 1 "100R" V 4650 3025 50  0000 C CNN
F 2 "Resistor_SMD:R_0805_2012Metric" V 4630 2825 50  0001 C CNN
F 3 "~" H 4700 2825 50  0001 C CNN
	1    4700 2825
	0    1    1    0   
$EndComp
Text Label 10675 5600 0    50   ~ 10
LED_R
Text Label 9350 5600 0    50   ~ 10
LED_G
Text Label 5825 4800 2    50   ~ 10
LED_G
Text Label 5825 5000 2    50   ~ 10
LED_R
Wire Wire Line
	4875 4900 5175 4900
Wire Wire Line
	5175 4400 5175 4900
Wire Wire Line
	4875 5100 5175 5100
Wire Wire Line
	5175 5100 5175 5400
Wire Wire Line
	5525 5100 5525 5400
Wire Wire Line
	5525 5100 5525 4900
Wire Wire Line
	5525 4700 5825 4700
Connection ~ 5525 5100
Wire Wire Line
	5825 4900 5525 4900
Connection ~ 5525 4900
Wire Wire Line
	5525 4900 5525 4700
$Comp
L Connector:Conn_01x02_Male ASSIST1
U 1 1
P 10700 4200
F 0 "ASSIST1" H 10672 4224 50  0000 R CNN
F 1 "Conn_01x02" H 10672 4133 50  0000 R CNN
F 2 "Connector_Wire:SolderWirePad_1x02_P3.81mm_Drill1mm" H 10700 4200 50  0001 C CNN
F 3 "~" H 10700 4200 50  0001 C CNN
	1    10700 4200
	-1   0    0    -1  
$EndComp
$EndSCHEMATC
